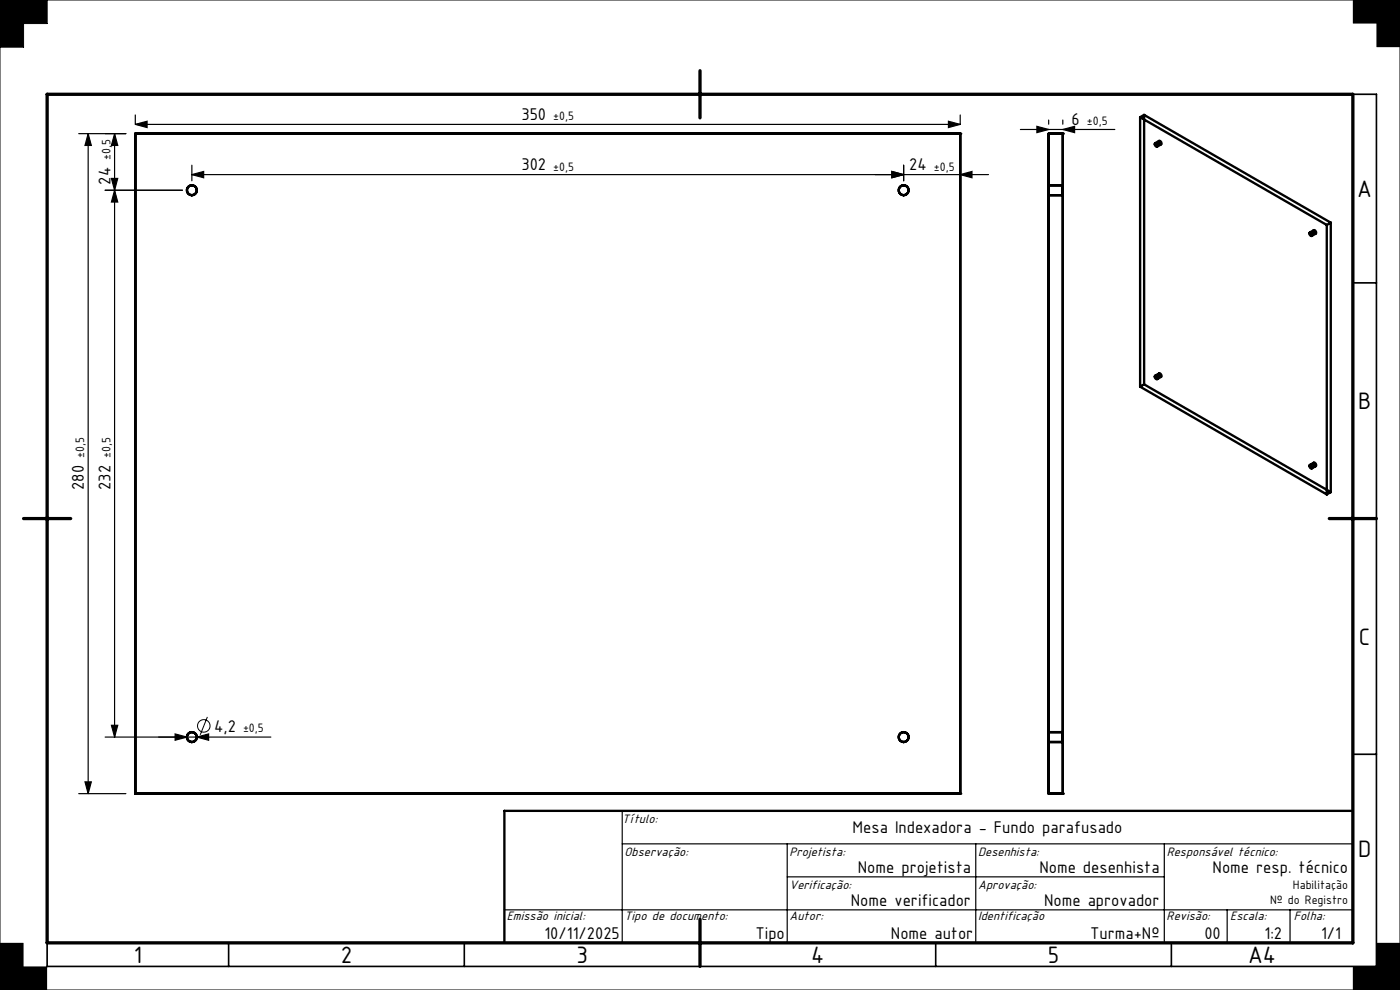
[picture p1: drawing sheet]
<svg xmlns="http://www.w3.org/2000/svg" width="297mm" height="210mm" viewBox="0 0 297 210" stroke-linecap="round" stroke-linejoin="round" font-family="sans-serif">
<g fill="none" stroke="#000" stroke-width=".21">
<path d="M0 0h297v210h-297zM10 0v5h-5v5h-5M148.1 19.6l.8 .8M148.5 19.5v1M148.9 19.6l-.8 .8M148 20h1M9.5 110h1M9.6 109.6l.8 .8M10 109.5v1M10.4 109.6l-.8 .8M44 152.1l-1.5 3.8"/>
<circle cx="43.2" cy="154" r="1.33"/>
</g>
<g fill="none" stroke="#000" stroke-width=".25">
<path d="M16.7 28.4h10M18.7 28.4l.7 2.5h-1.4zM18.7 28.4v140M23.6 37.9h1.4l-.7 2.5zM24.3 28.4l.7 2.5h-1.4zM24.3 28.4v128M28.7 26.4l2.5-.7v1.4zM28.7 24.4v2M28.7 26.4h175M40.7 37l2.5-.6v1.3zM40.7 35v3.4M189.2 36.4l2.5 .6-2.5 .7z"/>
<path d="M191.7 35v3.4M201.2 25.7l2.5 .7-2.5 .7zM203.7 24.4v2M203.7 37l2.5-.6v1.3zM209.7 37h-169M216.5 27.5h20M220 26.8l2.5 .7-2.5 .6zM222.5 25.5v.9M225.5 27.5l2.5-.7v1.3zM225.5 25.5v.9M22.3 40.4h16.4M24.3 40.4l.7 2.5h-1.4z"/>
<path d="M23.6 153.9h1.4l-.7 2.5zM37.2 155.7l2.5 .7-2.5 .6zM41.8 156.4l2.5-.7v1.3zM57.5 156.4h-35.2M16.7 168.4h10M18 165.9h1.4l-.7 2.5zM132 179h155M132 172v28M167 179v21M207 179v21M247 179v21M107 193h180"/>
<path d="M167 186h80M260.3 193v7M273.7 193v7"/>
</g>
<path d="M10 20h282v185h-282zM287 20v180h-277M287 60h5M282 110h10M287 160h5M148.5 195v10M48.5 200v5M98.5 200v5M198.5 200v5M248.5 200v5" fill="none" stroke="#000" stroke-width=".35"/>
<g fill="none" stroke="#000" stroke-width=".5">
<path d="M28.7 28.4h175v140h-175zM222.5 39.3v2.1zM222.5 28.4h3v140h-3zM222.5 39.3h3M225.5 39.3v2.1zM241.9 24.9l39.6 22.8M241.9 24.9v57.1M242.7 24.4l39.6 22.8M242.7 24.4v57.1M242.7 24.4l-.8 .5M245 30.4a.39 .39 0 0 1 .5 .2 .39 .39 0 0 1-.2 .5l-.3-.3zM245.9 29.9a.39 .39 0 0 1 .4 .2 .39 .39 0 0 1-.1 .5l-.3-.3z"/>
<path d="M245.9 29.9l-.8 .5M246.3 30.6l-.8 .5M222.5 41.4h3M277.8 49.3a.39 .39 0 0 1 .5 .3 .39 .39 0 0 1-.2 .4l-.3-.2zM278.7 48.8a.39 .39 0 0 1 .4 .3 .39 .39 0 0 1-.1 .5l-.3-.3zM278.7 48.8l-.8 .5M279.1 49.6l-.8 .4M281.5 47.7v57.2M282.3 47.2l-.8 .5M282.3 47.2v57.2M245 79.7a.39 .39 0 0 1 .5 .2 .39 .39 0 0 1-.2 .5l-.3-.3zM245.9 79.2a.39 .39 0 0 1 .4 .3 .39 .39 0 0 1-.1 .4l-.3-.2z"/>
<path d="M245.9 79.2l-.8 .5M246.3 79.9l-.8 .5M241.9 82l39.6 22.9M242.7 81.5l-.8 .5M242.7 81.5l39.6 22.9M277.8 98.6a.39 .39 0 0 1 .5 .3 .39 .39 0 0 1-.2 .5l-.3-.4zM278.7 98.2a.39 .39 0 0 1 .4 .2 .39 .39 0 0 1-.1 .5l-.3-.3zM278.7 98.1l-.8 .5M279.1 98.9l-.8 .5M282.3 104.4l-.8 .5M222.5 155.3v2.1zM222.5 157.4h3"/>
<path d="M222.5 155.3h3M225.5 155.3v2.1zM287 172h-180v28"/>
<circle cx="40.7" cy="40.4" r="1.05"/>
<circle cx="191.7" cy="40.4" r="1.05"/>
<circle cx="40.7" cy="156.4" r="1.05"/>
<circle cx="191.7" cy="156.4" r="1.05"/>
</g>
<path d="M148.5 15v10M10 20h277v180h-277zM5 110h10M282 110h10M148.5 195v10" fill="none" stroke="#000" stroke-width=".7"/>
<path d="M0 0v10h5v-5h5v-5zM0 200v10h10v-5h-5v-5zM287 205v5h10v-10h-5v5zM287 0v5h5v5h5v-10z" fill-rule="evenodd" fill="#000"/>
<g fill="#000">
<path d="M18.7 28.4l.7 2.5h-1.4zM18 165.9h1.4l-.7 2.5z"/>
<path d="M189.2 36.4l2.5 .6-2.5 .7zM203.7 37l2.5-.6v1.3z"/>
<path d="M201.2 25.7l2.5 .7-2.5 .7zM28.7 26.4l2.5-.7v1.4zM189.2 36.4l2.5 .6-2.5 .7zM40.7 37l2.5-.6v1.3z"/>
<path d="M203.5 28.4a.25 .25 0 0 1 .5 0 .25 .25 0 0 1-.5 0zM203.5 168.4a.25 .25 0 0 1 .5 0 .25 .25 0 0 1-.5 0zM28.5 168.4a.25 .25 0 0 1 .5 0 .25 .25 0 0 1-.5 0zM28.5 28.4a.25 .25 0 0 1 .5 0 .25 .25 0 0 1-.5 0z"/>
<path d="M220 26.8l2.5 .7-2.5 .6zM225.5 27.5l2.5-.7v1.3z"/>
<path d="M222.2 28.4a.25 .25 0 0 1 .5 0 .25 .25 0 0 1-.5 0zM225.2 28.4a.25 .25 0 0 1 .5 0 .25 .25 0 0 1-.5 0zM225.2 168.4a.25 .25 0 0 1 .5 0 .25 .25 0 0 1-.5 0zM222.2 168.4a.25 .25 0 0 1 .5 0 .25 .25 0 0 1-.5 0z"/>
<path d="M23.6 37.9h1.4l-.7 2.5zM24.3 28.4l.7 2.5h-1.4z"/>
<path d="M24.3 40.4l.7 2.5h-1.4zM23.6 153.9h1.4l-.7 2.5z"/>
<path d="M37.2 155.7v1.3l2.5-.6zM41.8 156.4l2.5 .6v-1.3z"/>
</g>
<g font-size="5.4">
<text x="287.9" y="41.8">A</text>
<text x="288.1" y="86.8">B</text>
<text x="288.3" y="136.8">C</text>
<text x="288.1" y="181.8">D</text>
<text x="28.4" y="204.3">1</text>
<text x="72.3" y="204.3">2</text>
<text x="122.3" y="204.3">3</text>
<text x="172.1" y="204.3">4</text>
<text x="222.3" y="204.3">5</text>
<text x="264.8" y="204.2">A4</text>
</g>
<g font-size="3.9">
<text x="110.6" y="25.5">350</text>
<text x="227.3" y="26.6">6</text>
<text x="23.4" y="39.2" transform="rotate(-90 23.4 39.2)">24</text>
<text x="110.6" y="36.1">302</text>
<text x="192.9" y="36.1">24</text>
<text x="17.8" y="103.9" transform="rotate(-90 17.8 103.9)">280</text>
<text x="23.4" y="103.9" transform="rotate(-90 23.4 103.9)">232</text>
<text x="45.4" y="155.2">4,2</text>
<text x="180.9" y="176.6">Mesa Indexadora - Fundo parafusado</text>
<text x="182" y="185.1">Nome projetista</text>
<text x="220.5" y="185.1">Nome desenhista</text>
<text x="257.2" y="185.1">Nome resp. técnico</text>
<text x="180.5" y="192.1">Nome verificador</text>
<text x="221.5" y="192.1">Nome aprovador</text>
<text x="115.5" y="199.1">10/11/2025</text>
<text x="160.3" y="199.1">Tipo</text>
<text x="189" y="199.1">Nome autor</text>
<text x="231.2" y="199.1">Turma+Nº</text>
<text x="255.5" y="199.1">00</text>
<text x="268.2" y="199.1">1:2</text>
<text x="280.3" y="199.1">1/1</text>
</g>
<g font-size="2.9">
<text x="132" y="174.7">Título:</text>
<text x="132.5" y="181.7">Observação:</text>
<text x="167.5" y="181.7">Projetista:</text>
<text x="207.5" y="181.7">Desenhista:</text>
<text x="247.5" y="181.7">Responsável técnico:</text>
<text x="167.5" y="188.7">Verificação:</text>
<text x="207.5" y="188.7">Aprovação:</text>
<text x="107.5" y="195.2">Emissão inicial:</text>
<text x="132.5" y="195.2">Tipo de documento:</text>
<text x="167.5" y="195.2">Autor:</text>
<text x="207.5" y="195.2">Identificação</text>
<text x="247.5" y="195.2">Revisão:</text>
<text x="261" y="195.2">Escala:</text>
<text x="274.5" y="195.2">Folha:</text>
</g>
<g font-size="2.8">
<text x="117.4" y="25.5">±0,5</text>
<text x="230.6" y="26.6">±0,5</text>
<text x="23.5" y="33.9" transform="rotate(-90 23.5 33.9)">±0,5</text>
<text x="117.4" y="36.2">±0,5</text>
<text x="198.1" y="36.2">±0,5</text>
<text x="17.8" y="97.2" transform="rotate(-90 17.8 97.2)">±0,5</text>
<text x="23.5" y="97.2" transform="rotate(-90 23.5 97.2)">±0,5</text>
<text x="51.6" y="155.2">±0,5</text>
<text x="269.4" y="191.7">Nº do Registro</text>
<text x="274.3" y="188.7">Habilitação</text>
</g>
</svg>
